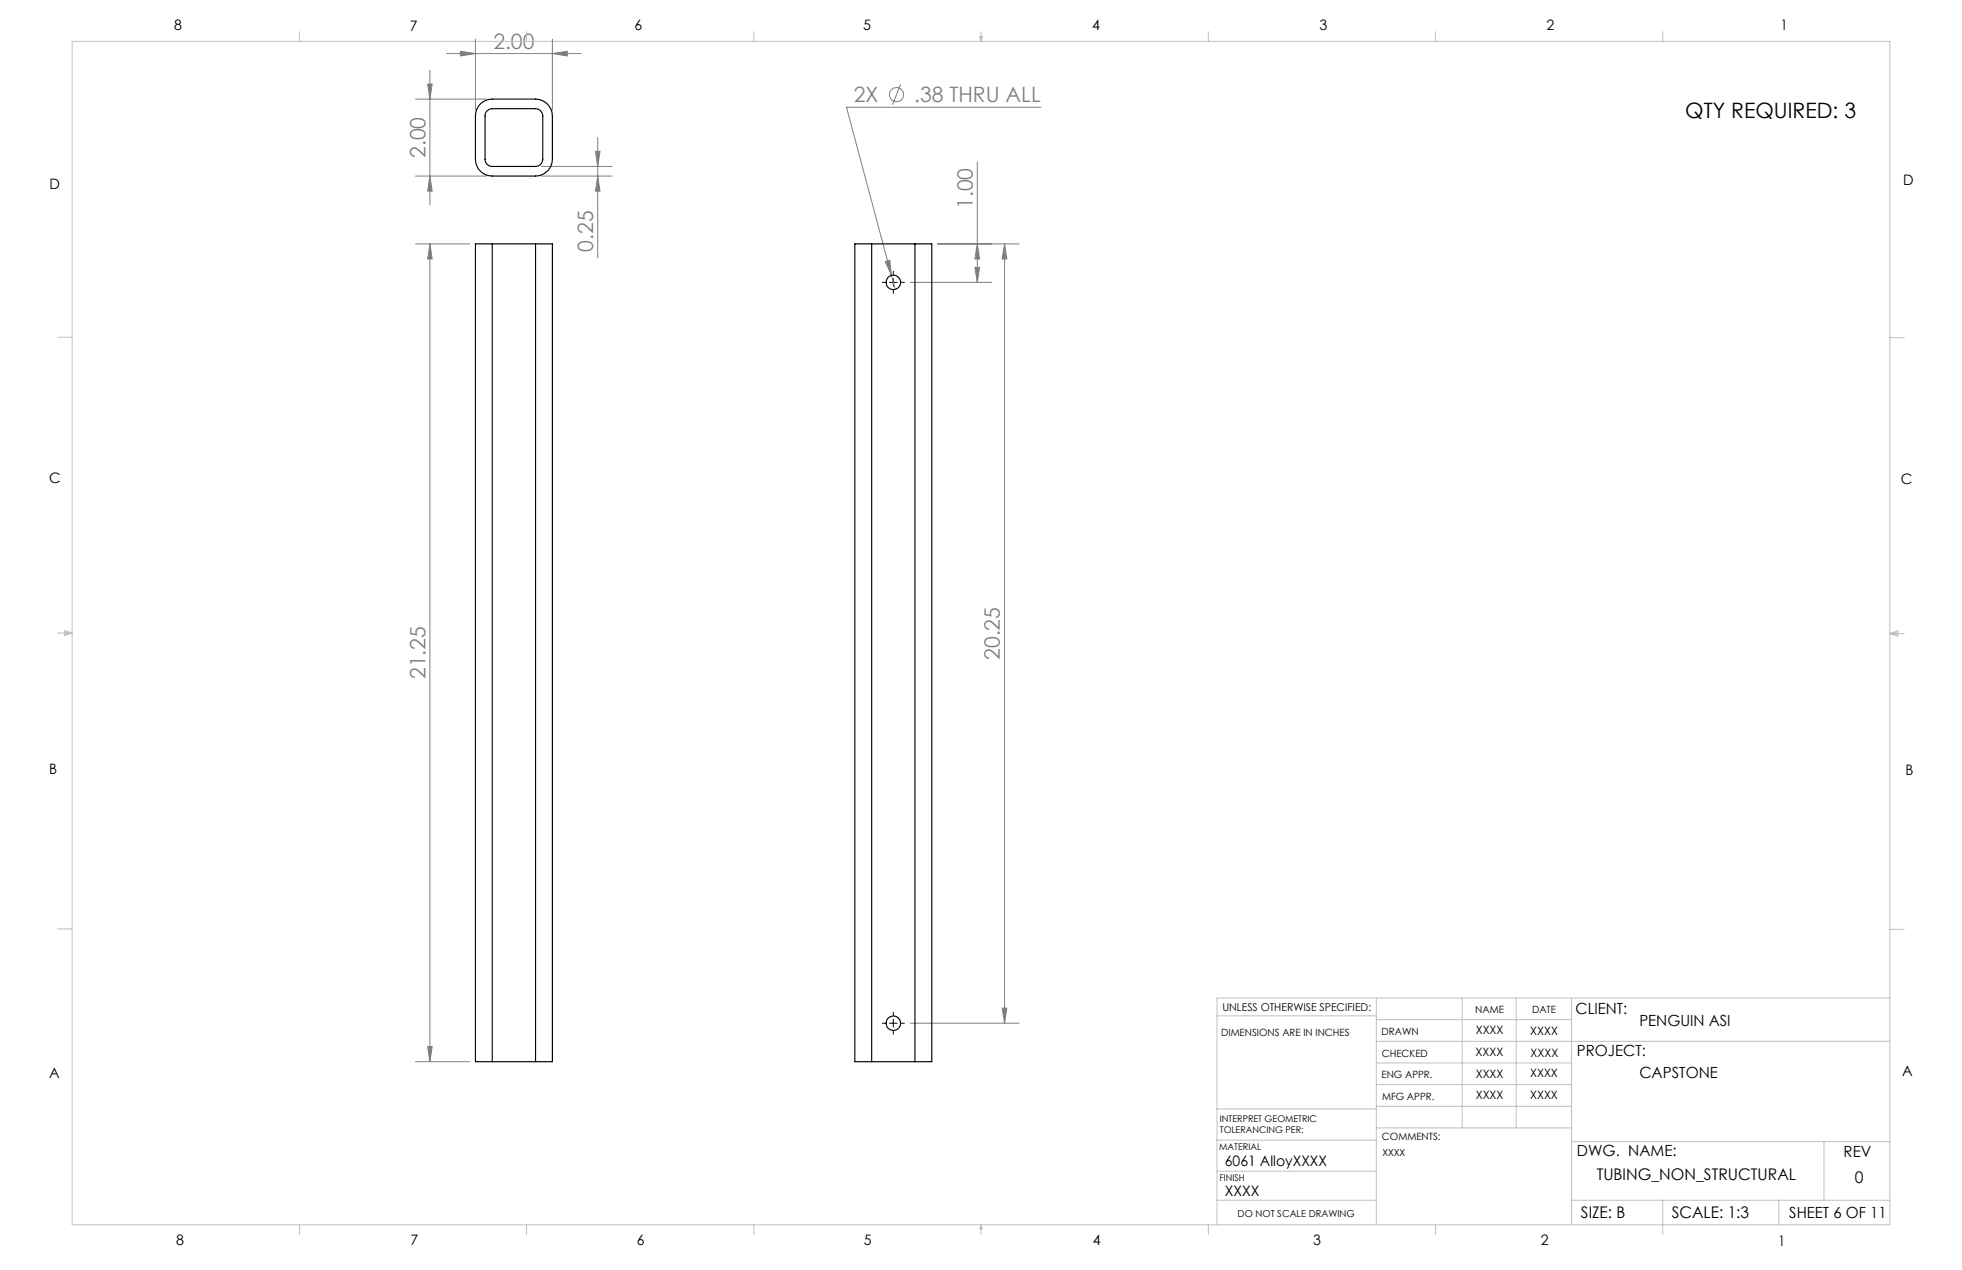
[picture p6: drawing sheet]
<svg xmlns="http://www.w3.org/2000/svg" width="432mm" height="279mm" viewBox="0 0 432 279" stroke-linecap="round" stroke-linejoin="round" font-family="sans-serif">
<g fill="none" stroke="#808080" stroke-width=".22">
<path d="M94.1 18.5h1l-.5 3.3zM94.6 15.5v29.6M98.3 11.8h29.6M101.3 11.3l3.3 .5-3.3 .5zM104.6 8.6v15.6M121.6 11.8l3.2-.5v1zM121.6 8.6v15.6M198.2 18.6l-1.8 4.4M91.4 38.7h15.7M91.4 21.8h15.7M94.6 38.7l.5 3.4h-1zM119.1 38.7h15.6"/>
<path d="M119.1 36.6h15.6M131.1 33.3h.9l-.4 3.3zM131.6 38.7l.4 3.4h-.9zM131.6 30.3v26.4M215.1 35.7v26.4M229.1 23.6h-42.8l9.9 37M91.4 53.7h12M94.6 53.7v179.9M94.6 53.7l.5 3.3h-1zM194.8 57.5l1-.2 .4 3.3zM206.3 53.7h18M214.6 58.8h1l-.5 3.3z"/>
<path d="M215.1 53.7l.5 3.3h-1zM221.1 53.7l.5 3.3h-1zM221.1 53.7v171.4M196.2 60.6l.8 3.1M200.3 62.1h18M91.4 233.6h12M94.1 230.3h1l-.5 3.3zM200.3 225.1h24M220.6 221.8h1l-.5 3.3z"/>
<circle cx="197.3" cy="20.8" r="1.56"/>
</g>
<path d="M196.6 59.7v.7M194.2 62.1h.7M195.8 62.1h1.6M196.6 61.3v1.7M196.6 63.8v.8M198.3 62.1h.7M194.2 225.1h.7M195.8 225.1h1.6M196.6 222.7v.7M196.6 224.3v1.7M196.6 226.8v.7M198.3 225.1h.7" fill="none" stroke="#000" stroke-width=".22"/>
<g fill="none" stroke="#c0c0c0" stroke-width=".22">
<path d="M15.9 9.1h400v260.4h-400zM65.9 6.9v2.2M115.9 6.9v2.2M165.9 6.9v2.2M215.6 8h.6l-.3 1.1zM215.7 8l.2 1.1M215.9 6.9v2.2M216 8l-.1 1.1M265.9 6.9v2.2M315.9 6.9v2.2M365.9 6.9v2.2M12.7 74.2h3.2"/>
<path d="M415.9 74.3h3.2M12.7 139.3h3.2M14.2 139.1l1.7 .2M14.2 138.7l1.7 .6-1.7 .5zM15.9 139.3l-1.7 .3M415.9 139.4h3.2M415.9 139.4l1.8-.6v1.2zM415.9 139.4l1.8 .3M417.7 139.2l-1.8 .2M12.7 204.4h3.2M302.9 219.6v49.9M321.8 219.6v28.5"/>
<path d="M333.7 219.6v28.5M345.9 219.6v49.9M415.9 204.5h3.2M415.9 219.6h-148.1v49.9M267.8 223.5h35.1M302.9 229.1h113M302.9 233.9h43M302.9 224.3h43M302.9 238.6h43M267.8 257.7h35.1M267.8 250.8h35.1M267.8 244h35.1"/>
<path d="M302.9 248.1h43M302.9 243.4h43M345.9 251.2h70M401.4 251.2v12.9M65.9 269.5v2.1M115.9 269.5v2.1M165.9 269.5v2.1M215.9 269.5v2.1M215.9 269.5l.3 .8h-.6zM265.9 269.5v2.1M267.8 264.1h35.1M315.9 269.5v2.1"/>
<path d="M345.9 264.1h70M365.9 264.1v7.5M391.5 264.1v5.4"/>
</g>
<g fill="#808080">
<path d="M194.8 57.5l1.4 3.1-.4-3.3zM101.3 11.3l3.3 .5-3.3 .5zM121.6 11.8l3.2-.5v1z"/>
<path d="M131.6 38.7l.4 3.4h-.9zM131.1 33.3h.9l-.4 3.3z"/>
<path d="M94.6 53.7l.5 3.3h-1zM94.1 230.3h1l-.5 3.3zM215.1 53.7l.5 3.3h-1zM214.6 58.8h1l-.5 3.3zM221.1 53.7l.5 3.3h-1zM220.6 221.8h1l-.5 3.3zM94.1 18.5h1l-.5 3.3zM94.6 38.7l.5 3.4h-1z"/>
</g>
<g fill="none" stroke="#000" stroke-width=".25">
<path d="M105.7 22.9a3.7 3.7 0 0 1 2.6-1.1h9.6a3.7 3.7 0 0 1 3.7 3.7v9.5a3.7 3.7 0 0 1-3.7 3.7h-9.6a3.7 3.7 0 0 1-3.7-3.7v-9.5a3.8 3.8 0 0 1 1.1-2.6zM107.2 24.4l.5-.4 .6-.1h9.6a1.63 1.63 0 0 1 1.6 1.6v9.5a1.63 1.63 0 0 1-1.6 1.6h-9.6a1.57 1.57 0 0 1-1.5-1.6v-9.8zM108.3 53.7h-3.7v179.9h3.7M108.3 53.7v179.9M108.3 53.7h9.6M117.9 53.7h3.7v179.9h-3.7M117.9 53.7v179.9M191.8 53.7h-3.7v179.9h3.7M191.8 53.7h9.6M191.8 53.7v179.9M201.4 53.7h3.7v179.9h-3.7M201.4 53.7v179.9"/>
<path d="M108.3 233.6h9.6M191.8 233.6h9.6"/>
<circle cx="196.6" cy="62.1" r="1.6"/>
<circle cx="196.6" cy="225.1" r="1.6"/>
</g>
<g font-size="4.7" fill="#808080">
<text x="108.6" y="10.8">2.00</text>
<text x="187.9" y="22.5">2X</text>
<text x="201.2" y="22.5">.38 THRU ALL</text>
<text x="93.6" y="34.8" transform="rotate(-90 93.6 34.8)">2.00</text>
<text x="214.1" y="46" transform="rotate(-90 214.1 46)">1.00</text>
<text x="130.6" y="55.4" transform="rotate(-90 130.6 55.4)">0.25</text>
<text x="93.6" y="149.4" transform="rotate(-90 93.6 149.4)">21.25</text>
<text x="220.1" y="145.2" transform="rotate(-90 220.1 145.2)">20.25</text>
</g>
<text font-size="4.7" x="370.9" y="26">QTY REQUIRED: 3</text>
<g font-size="3.5">
<text x="351.4" y="259.6">TUBING_NON_STRUCTURAL</text>
<text x="408.2" y="260.2">0</text>
<text x="347.9" y="268">SIZE: B</text>
<text x="367.9" y="268">SCALE: 1:3</text>
</g>
<g font-size="3.4">
<text x="346.8" y="223.1">CLIENT:</text>
<text x="360.8" y="225.8">PENGUIN ASI</text>
<text x="347.1" y="232.3">PROJECT:</text>
<text x="360.8" y="237.1">CAPSTONE</text>
<text x="347.1" y="254.2">DWG. NAME:</text>
<text x="405.7" y="254.5">REV</text>
<text x="393.8" y="267.9">SHEET 6 OF 11</text>
</g>
<g font-size="3.2">
<text x="38.3" y="6.7">8</text>
<text x="90.2" y="6.7">7</text>
<text x="139.7" y="6.5">6</text>
<text x="190" y="6.5">5</text>
<text x="240.4" y="6.5">4</text>
<text x="290.4" y="6.7">3</text>
<text x="340.4" y="6.5">2</text>
<text x="391.9" y="6.7">1</text>
<text x="10.9" y="41.6">D</text>
<text x="418.9" y="40.7">D</text>
<text x="10.9" y="106.3">C</text>
<text x="418.4" y="106.4">C</text>
<text x="10.8" y="170.2">B</text>
<text x="419.4" y="170.6">B</text>
<text x="10.8" y="237.2">A</text>
<text x="418.6" y="236.8">A</text>
<text x="269.6" y="256.5">6061 AlloyXXXX</text>
<text x="269.6" y="263.2">XXXX</text>
<text x="38.8" y="273.8">8</text>
<text x="90.4" y="273.8">7</text>
<text x="140.2" y="273.8">6</text>
<text x="190.1" y="273.9">5</text>
<text x="240.5" y="273.8">4</text>
<text x="289" y="273.9">3</text>
<text x="339.1" y="273.8">2</text>
<text x="391.4" y="274.1">1</text>
</g>
<g font-size="2.5">
<text x="324.8" y="227.6">XXXX</text>
<text x="336.8" y="227.7">XXXX</text>
<text x="324.8" y="232.3">XXXX</text>
<text x="336.8" y="232.5">XXXX</text>
<text x="324.8" y="237.1">XXXX</text>
<text x="336.8" y="237">XXXX</text>
<text x="324.8" y="241.9">XXXX</text>
<text x="336.8" y="241.8">XXXX</text>
</g>
<text font-size="2.4" x="269" y="222.4">UNLESS OTHERWISE SPECIFIED:</text>
<g font-size="2.2">
<text x="268.8" y="228">DIMENSIONS ARE IN INCHES</text>
<text x="304.1" y="227.7">DRAWN</text>
<text x="324.7" y="222.9">NAME</text>
<text x="337.2" y="222.9">DATE</text>
<text x="304.1" y="232.6">CHECKED</text>
<text x="304" y="237.2">ENG APPR.</text>
<text x="304.2" y="241.9">MFG APPR.</text>
<text x="304.1" y="250.9">COMMENTS:</text>
</g>
<g font-size="2.1">
<text x="304.2" y="254.3">XXXX</text>
<text x="272.4" y="267.8">DO NOT SCALE DRAWING</text>
</g>
<g font-size="2">
<text x="268.5" y="246.8">INTERPRET GEOMETRIC</text>
<text x="268.5" y="249.4">TOLERANCING PER:</text>
<text x="268.3" y="252.9">MATERIAL</text>
<text x="268.4" y="259.7">FINISH</text>
</g>
</svg>
